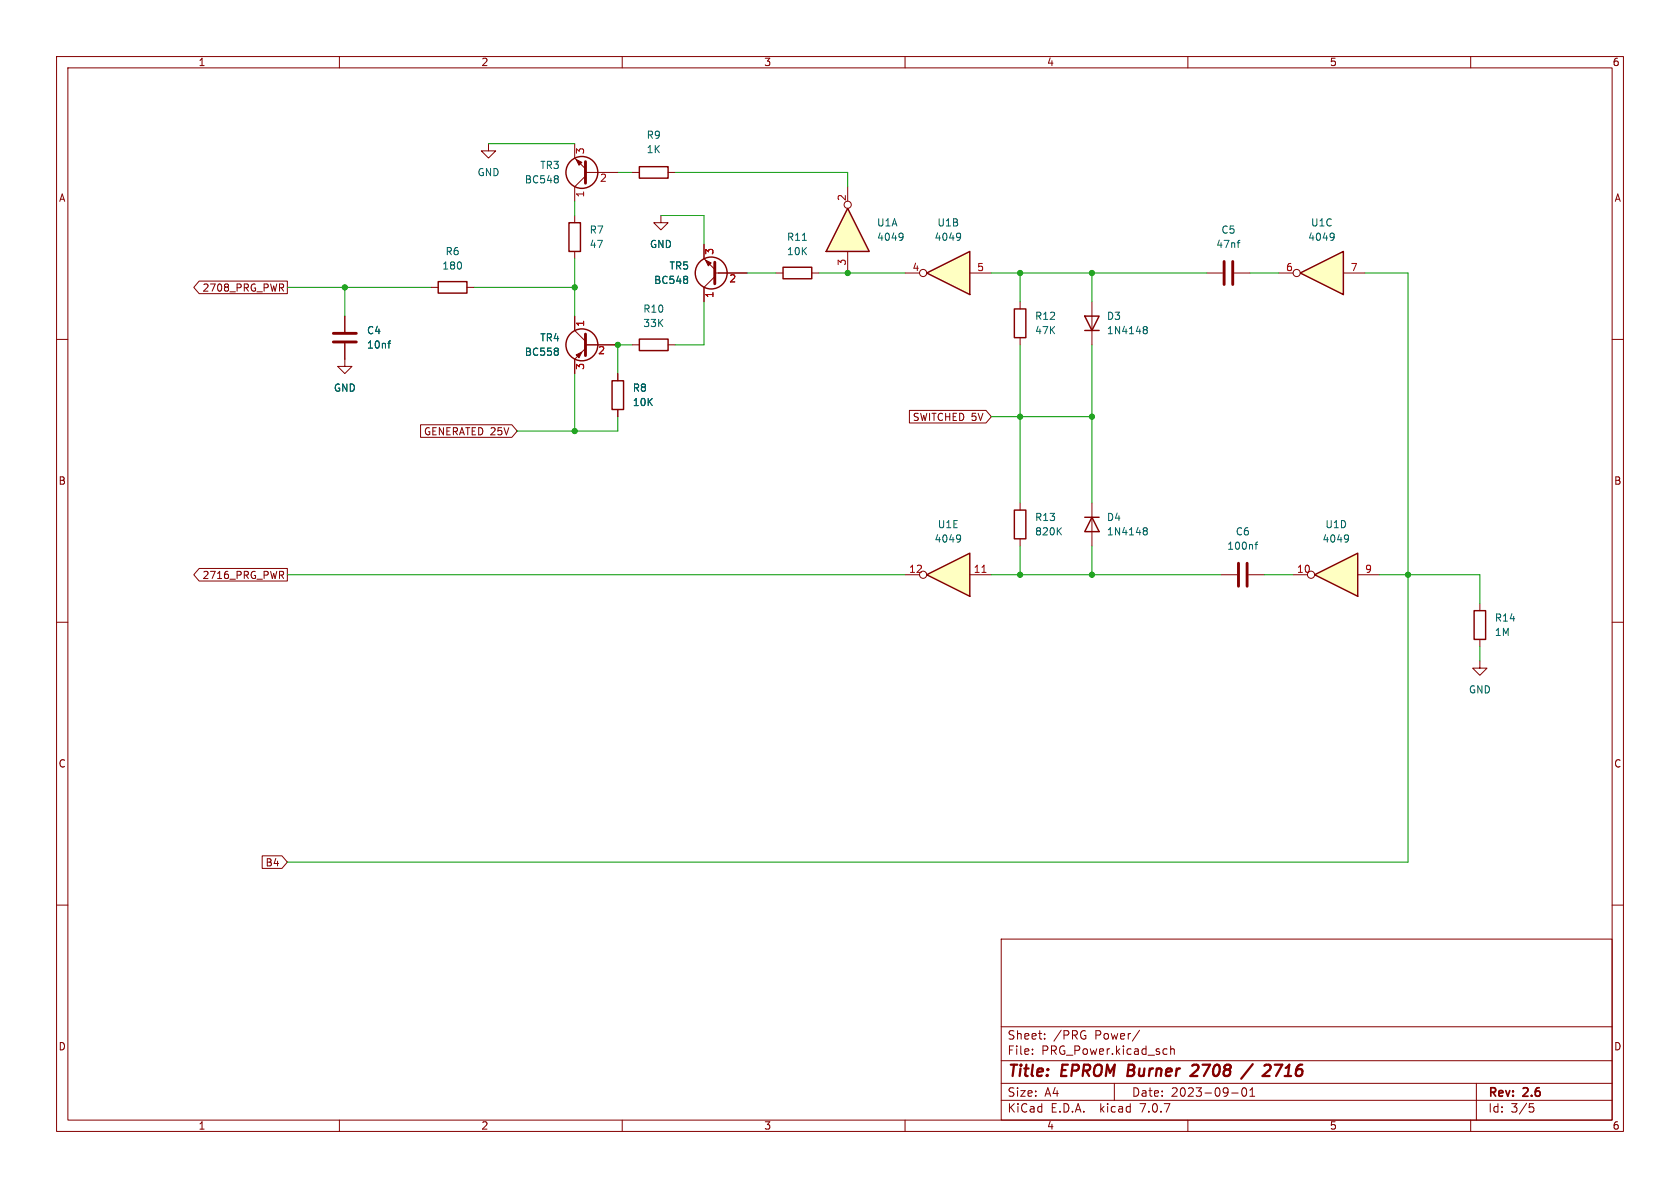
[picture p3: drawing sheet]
<svg xmlns="http://www.w3.org/2000/svg" width="297mm" height="210mm" viewBox="0 0 297 210" stroke-linecap="round" stroke-linejoin="round" font-family="sans-serif">
<g fill="none" stroke="#840000" stroke-width=".18">
<path d="M10 10h277v190h-277zM12 12h273v186h-273zM60 10v2M110 10v2M160 10v2M210 10v2M260 10v2M86.4 25.4v1.3h1.2l-1.2 1.2-1.3-1.2h1.3M101.6 25.4v2.5l1.9 1.9M101.6 38.1v1.3M103.5 31.1l-1.9 1.9v2.6M103.5 30.5h5.7"/>
<path d="M111.8 30.5h1.2M116.8 38.1v1.3h1.3l-1.3 1.2-1.2-1.2h1.2M118.1 30.5h1.3M10 60h2M101.6 44.5v1.2M124.5 43.2v2.5l1.9 1.9M126.4 48.3h5.7M126.4 48.9l-1.9 1.9v2.5M137.2 48.3h1.2M143.5 48.3h1.3M285 60h2M109.2 66v1.3"/>
<path d="M109.2 72.4v1.3M111.8 61h1.2M118.1 61h1.3M10 110h2M285 110h2M10 160h2M285 160h2M177 166h108v32h-108zM60 198v2M110 198v2M160 198v2M177 194.5h108"/>
<path d="M177 191.5h108M177 187.5h108M177 181.5h108M182.5 186.3v.1M182.5 185.5v.1M184.7 183.6v.1M184.7 182.8v.1M191.7 183.1h.3l-.1 .5M197 191.5v3M201.5 182.1l-1.3 2M205.9 185.4l.4 .1M206.3 186.3l-.4 .1"/>
<path d="M207 185.5l.2-.1 .3 .1 .1 .9M207 184.9v1.5M210 198v2M217.7 193.2h1.2M219.7 192.4l.2-.1a.81 .81 0 0 1 .6 .6 .81 .81 0 0 1-.3 .8l-.2 .1a.81 .81 0 0 1-.3-1.4zM221 193.8h.8M221 192.7l.4-.4v1.5M260 198v2M261 191.5v6.5M270.4 195.1h.7M270.5 195.7h.4l.3 .3-.2 .5-.5 .1"/>
</g>
<path d="M199.6 188.2l-.3 2h.8M211.6 188.2h-.5l-.3 .2M211.7 189.1l-1.3 1.1h1.3M221.5 188.1l-2.1 2.6M224.5 188.3l.1 .3-.1 .5M225.4 188.2h1.3l-1.1 2" fill="none" stroke="#840000" stroke-width=".4"/>
<g fill="none" stroke="#840000" stroke-width=".25">
<path d="M100.6 39.4h2v5.1h-2zM113 29.5h5.1v2h-5.1zM113 59.9h5.1v2.1h-5.1zM138.4 47.2h5.1v2.1h-5.1zM108.2 67.3h2v5.1h-2z"/>
<circle cx="102.9" cy="30.5" r="2.82"/>
<circle cx="125.7" cy="48.3" r="2.82"/>
</g>
<path d="M98.6 31.1l.1 .2-.1 .2M98.6 31.7l.1 .1-.1 .5M121.4 48.9l.2 .2-.2 .2M121.4 49.4l.2 .2-.2 .4M141.8 42.5h.8" fill="none" stroke="#006464" stroke-width=".18"/>
<path d="M103.5 28.6v3.8M126.4 46.4v3.8" fill="none" stroke="#840000" stroke-width=".51"/>
<g fill="#840000" stroke="#840000" stroke-width=".18">
<path d="M124.7 46l1 .5-.5 .5z"/>
<path d="M101.9 28.2l1 .5-.5 .5z"/>
</g>
<path d="M149.9 36.8l3.8 7.7h-7.7z" fill="#ffffc2"/>
<g fill="none" stroke="#840000" stroke-width=".25">
<path d="M149.9 36.8l3.8 7.7h-7.7zM77.5 49.8h5v2h-5zM179.3 54.6h2.1v5.1h-2.1z"/>
<circle cx="102.9" cy="61" r="2.82"/>
</g>
<g fill="none" stroke="#840000" stroke-width=".18">
<path d="M149.9 33v2.6M61 55.9v2.8M76.2 50.8h1.3M82.5 50.8h1.3M101.6 55.9v2.5l1.9 1.9M149.9 44.5v3.8M180.3 53.3v1.3M180.3 59.7v1.3M61 60.7v4.1h1.2l-1.2 1.2-1.3-1.2h1.3M103.5 61.6l-1.9 1.9v2.5M103.5 61h5.7"/>
<circle cx="149.9" cy="36.2" r=".63"/>
</g>
<path d="M159.4 41.2l.2 .1a1.03 1.03 0 0 1-.2 1.1M159.6 41.8l-.2 .2M68.6 60.7h.5M69.1 60.3h-.3M98.6 61.6l.1 .2-.1 .2M98.6 62.1l.1 .2-.1 .4" fill="none" stroke="#006464" stroke-width=".18"/>
<path d="M58.9 58.9h4.1M103.5 59.1v3.8M58.9 60.5h4.1" fill="none" stroke="#840000" stroke-width=".51"/>
<path d="M101.9 62.7l1-.5-.5 1z" fill="#840000" stroke="#840000" stroke-width=".18"/>
<path d="M232.4 101.6l7.6-3.8v7.6z" fill="#ffffc2"/>
<path d="M191.8 55.9h2.5l-1.3 2.5zM191.8 58.4h2.5M191.8 91.4h2.5M193 91.4l1.3 2.6h-2.5zM232.4 101.6l7.6-3.8v7.6zM260.6 108h2v5h-2z" fill="none" stroke="#840000" stroke-width=".25"/>
<g fill="none" stroke="#840000" stroke-width=".18">
<path d="M193 53.3v7.7M193 88.9v7.6M215.9 101.6h2.8M220.7 101.6h2.8M228.6 101.6h2.5M240 101.6h3.8M261.6 116.8v1.3h1.3l-1.3 1.3-1.3-1.3h1.3M261.6 106.7v1.3M261.6 113v1.3"/>
<circle cx="231.8" cy="101.6" r=".63"/>
</g>
<g fill="none" stroke="#006464" stroke-width=".18">
<path d="M202.2 57.8l.4-.1 .2 .2v.1l-.2 .3M202.2 58.2l.1 .1M202.3 58.3h.3M202.3 58.3h-.1M202.6 58.3l.2 .2v.4l-.2 .1-.4-.1M202.2 93.8h.1M202.2 93.3h.4l.2 .1v.2l-.2 .2M202.3 93.8h.3M202.3 93.8l-.1 .1M202.6 93.8l.2 .3v.3l-.2 .2-.4-.1M221.9 96.3h.4M222.3 95.8l-.3 .2v1.1"/>
<path d="M238.2 94.6l.1 .1a1.03 1.03 0 0 1-.1 1.1M238.4 95.1l-.2 .2"/>
</g>
<path d="M218.9 99.6v4M220.5 99.6v4" fill="none" stroke="#840000" stroke-width=".51"/>
<path d="M163.8 101.6l7.6-3.8v7.6z" fill="#ffffc2"/>
<path d="M179.3 90.2h2.1v5.1h-2.1zM163.8 101.6l7.6-3.8v7.6z" fill="none" stroke="#840000" stroke-width=".25"/>
<g fill="none" stroke="#840000" stroke-width=".18">
<path d="M180.3 88.9v1.3M180.3 95.3v1.2M160 101.6h2.6M171.4 101.6h3.9"/>
<circle cx="163.2" cy="101.6" r=".63"/>
</g>
<path d="M173.6 101.2h.7" fill="none" stroke="#a90000" stroke-width=".18"/>
<path d="M169.6 94.6l.2 .1a1.03 1.03 0 0 1-.2 1.1M169.8 95.1l-.2 .2M187.1 93.8l.5 .8M187.6 93.3l-.7 .7" fill="none" stroke="#006464" stroke-width=".18"/>
<path d="M163.8 48.3l7.6-3.8v7.6z" fill="#ffffc2"/>
<path d="M163.8 48.3l7.6-3.8v7.6z" fill="none" stroke="#840000" stroke-width=".25"/>
<g fill="none" stroke="#840000" stroke-width=".18">
<path d="M160 48.3h2.6M171.4 48.3h3.9M213.4 48.3h2.8M218.2 48.3h2.8"/>
<circle cx="163.2" cy="48.3" r=".63"/>
</g>
<path d="M169.6 41.2l.2 .1a1.03 1.03 0 0 1-.2 1.1M169.8 41.8l-.2 .2M218.7 42.9h.5M219.2 42.5l-.2 .1" fill="none" stroke="#006464" stroke-width=".18"/>
<path d="M216.4 46.2v4.1M217.9 46.2v4.1" fill="none" stroke="#840000" stroke-width=".51"/>
<path d="M229.9 48.3l7.6-3.8v7.6z" fill="#ffffc2"/>
<path d="M229.9 48.3l7.6-3.8v7.6z" fill="none" stroke="#840000" stroke-width=".25"/>
<g fill="none" stroke="#840000" stroke-width=".18">
<path d="M35.2 49.7h15.6v2.2h-15.6l-.9-1.1zM49.7 50.9l.4 .6M50.1 50.3v.4M61 55.9v2.8M101.6 55.9v2.5M124.5 43.2v2.5M124.5 50.8v2.5M127 48.3h5.1M226.1 48.3h2.5M237.5 48.3h3.8M61 60.7v2.8M74.4 75.1h16.1l.9 1.1-.9 1.1h-16.1z"/>
<path d="M101.6 63.5v2.5M103.5 61h5.7M109.2 66v1.3M109.2 72.4v1.3M160.8 72.5h13.5l1 1.2-1 1.1h-13.5zM35.2 100.5h15.6v2.2h-15.6l-.9-1.1zM49.7 101.7l.4 .6M50.1 101.1v.4M46.4 151.3h3.4l1 1.1-1 1.1h-3.4z"/>
<circle cx="229.2" cy="48.3" r=".63"/>
</g>
<path d="M121.4 48.9l.2 .2-.2 .2M121.4 49.4l.2 .2-.2 .4M235.6 41.2l.2 .1a1.03 1.03 0 0 1-.2 1.1M235.9 41.8l-.3 .2M68.6 60.7h.5M69.1 60.3h-.3M98.6 61.6l.1 .2-.1 .2M98.6 62.1l.1 .2-.1 .4" fill="none" stroke="#006464" stroke-width=".18"/>
<g fill="none" stroke="#009600" stroke-width=".18">
<path d="M86.4 25.4h15.2M101.6 35.6v2.5M109.2 30.5h2.6M116.8 38.1h7.7v5.1M119.4 30.5h30.5v2.5M50.8 50.8h25.4M61 50.8v5.1M83.8 50.8h17.8M101.6 45.7v10.2M124.5 53.3v7.7h-5.1M132.1 48.3h5.1M144.8 48.3h15.2"/>
<path d="M175.3 48.3h38.1M180.3 48.3v5M193 48.3v5M221 48.3h5.1M241.3 48.3h7.6v104.1h-198.1M101.6 66v10.2M109.2 73.7v2.5h-17.8M111.8 61h-2.6v5M175.3 73.7h17.7M180.3 61v27.9M193 61v27.9M180.3 96.5v5.1"/>
<path d="M193 96.5v5.1M50.8 101.6h109.2M175.3 101.6h40.6M223.5 101.6h5.1M243.8 101.6h17.8v5.1M261.6 114.3v2.5"/>
</g>
<g fill="#009600" stroke="#009600" stroke-width=".18">
<circle cx="61" cy="50.8" r=".46"/>
<circle cx="149.9" cy="48.3" r=".46"/>
<circle cx="109.2" cy="61" r=".46"/>
<circle cx="101.6" cy="50.8" r=".46"/>
<circle cx="180.3" cy="48.3" r=".46"/>
<circle cx="248.9" cy="101.6" r=".46"/>
<circle cx="180.3" cy="73.7" r=".46"/>
<circle cx="193" cy="73.7" r=".46"/>
<circle cx="193" cy="48.3" r=".46"/>
<circle cx="193" cy="101.6" r=".46"/>
<circle cx="101.6" cy="76.2" r=".46"/>
<circle cx="180.3" cy="101.6" r=".46"/>
</g>
<g font-size="2.8" fill="#840000">
<text x="178" y="190.9">Title:</text>
<text x="187.7" y="190.9">EPROM</text>
<text x="200.2" y="190.9">Burner</text>
<text x="212.3" y="190.9">2708</text>
<text x="222.2" y="190.9">/</text>
<text x="226.7" y="190.9">2716</text>
</g>
<g font-size="2.1" fill="#840000">
<text x="178" y="184">Sheet:</text>
<text x="186.2" y="184">/PRG</text>
<text x="193.6" y="184">Power/</text>
<text x="178" y="186.7">File:</text>
<text x="184.1" y="186.7">PRG_Power.kicad_sch</text>
<text x="178" y="196.9">KiCad</text>
<text x="178" y="194.1">Size:</text>
<text x="184.7" y="194.1">A4</text>
<text x="185.7" y="196.9">E.D.A.</text>
<text x="194.6" y="196.9">kicad</text>
<text x="200" y="194.1">Date:</text>
<text x="201.8" y="196.9">7.0.7</text>
<text x="207" y="194.1">2023-09-01</text>
<text x="263" y="194.3">Rev:</text>
<text x="263" y="196.9">Id:</text>
<text x="267.1" y="196.9">3/5</text>
<text x="269.4" y="194.3">2.6</text>
</g>
<g font-size="1.8" fill="#840000">
<text x="35" y="11.9">1</text>
<text x="85" y="11.9">2</text>
<text x="135" y="11.9">3</text>
<text x="185" y="11.9">4</text>
<text x="235" y="11.9">5</text>
<text x="285" y="11.9">6</text>
<text x="10.3" y="35.9">A</text>
<text x="285.3" y="35.9">A</text>
<text x="35.7" y="51.8">2708_PRG_PWR</text>
<text x="74.8" y="77.2">GENERATED 25V</text>
<text x="161.3" y="74.6">SWITCHED 5V</text>
<text x="10.3" y="85.9">B</text>
<text x="285.3" y="85.9">B</text>
<text x="35.7" y="102.6">2716_PRG_PWR</text>
<text x="10.3" y="135.9">C</text>
<text x="285.3" y="135.9">C</text>
<text x="46.8" y="153.4">B4</text>
<text x="10.3" y="185.9">D</text>
<text x="285.3" y="185.9">D</text>
<text x="35" y="199.9">1</text>
<text x="85" y="199.9">2</text>
<text x="135" y="199.9">3</text>
<text x="185" y="199.9">4</text>
<text x="235" y="199.9">5</text>
<text x="285" y="199.9">6</text>
</g>
<g font-size="1.8" fill="#a90000">
<text x="103.6" y="27.4" transform="rotate(-90 103.6 27.4)">3</text>
<text x="103.6" y="35" transform="rotate(-90 103.6 35)">1</text>
<text x="106" y="32.5">2</text>
<text x="149.6" y="35.6" transform="rotate(-90 149.6 35.6)">2</text>
<text x="126.4" y="45.2" transform="rotate(-90 126.4 45.2)">3</text>
<text x="149.6" y="47.1" transform="rotate(-90 149.6 47.1)">3</text>
<text x="126.4" y="52.8" transform="rotate(-90 126.4 52.8)">1</text>
<text x="128.8" y="50.2">2</text>
<text x="161.2" y="48">4</text>
<text x="172.6" y="48">5</text>
<text x="227.3" y="48">6</text>
<text x="238.7" y="48">7</text>
<text x="103.6" y="57.9" transform="rotate(-90 103.6 57.9)">1</text>
<text x="103.6" y="65.5" transform="rotate(-90 103.6 65.5)">3</text>
<text x="105.7" y="62.9">2</text>
<text x="160.6" y="101.3">12</text>
<text x="172" y="101.3">11</text>
<text x="229.2" y="101.3">10</text>
<text x="241.2" y="101.3">9</text>
</g>
<g font-size="1.8" fill="#006464">
<text x="114.2" y="24.7">R9</text>
<text x="114.2" y="27.3">1K</text>
<text x="84.3" y="31.3">GND</text>
<text x="92.7" y="32.6">BC548</text>
<text x="95.4" y="30.1">TR3</text>
<text x="104.1" y="41.5">R7</text>
<text x="154.9" y="40.2">U1A</text>
<text x="165.6" y="40.2">U1B</text>
<text x="215.8" y="41.5">C5</text>
<text x="231.7" y="40.2">U1C</text>
<text x="78.1" y="47.9">180</text>
<text x="78.7" y="45.3">R6</text>
<text x="104.1" y="44">47</text>
<text x="114.8" y="44">GND</text>
<text x="118.3" y="47.9">TR5</text>
<text x="139" y="42.8">R11</text>
<text x="139" y="45.3">10K</text>
<text x="154.9" y="42.8">4049</text>
<text x="165.1" y="42.8">4049</text>
<text x="214.9" y="44">47nf</text>
<text x="231.2" y="42.8">4049</text>
<text x="115.5" y="50.4">BC548</text>
<text x="64.8" y="59.3">C4</text>
<text x="113.6" y="55.5">R10</text>
<text x="113.6" y="58">33K</text>
<text x="182.9" y="56.7">R12</text>
<text x="182.9" y="59.3">47K</text>
<text x="195.6" y="56.7">D3</text>
<text x="195.6" y="59.3">1N4148</text>
<text x="64.8" y="61.8">10nf</text>
<text x="92.7" y="63.1">BC558</text>
<text x="95.4" y="60.6">TR4</text>
<text x="58.9" y="69.4">GND</text>
<text x="111.8" y="69.4">R8</text>
<text x="111.8" y="72">10K</text>
<text x="165.7" y="93.6">U1E</text>
<text x="182.9" y="94.8">820K</text>
<text x="182.9" y="92.3">R13</text>
<text x="195.6" y="92.3">D4</text>
<text x="195.6" y="94.8">1N4148</text>
<text x="218.4" y="94.8">C6</text>
<text x="234.2" y="93.6">U1D</text>
<text x="165.1" y="96.1">4049</text>
<text x="216.9" y="97.4">100nf</text>
<text x="233.7" y="96.1">4049</text>
<text x="264.2" y="110.1">R14</text>
<text x="264.2" y="112.6">1M</text>
<text x="259.6" y="122.8">GND</text>
</g>
</svg>
